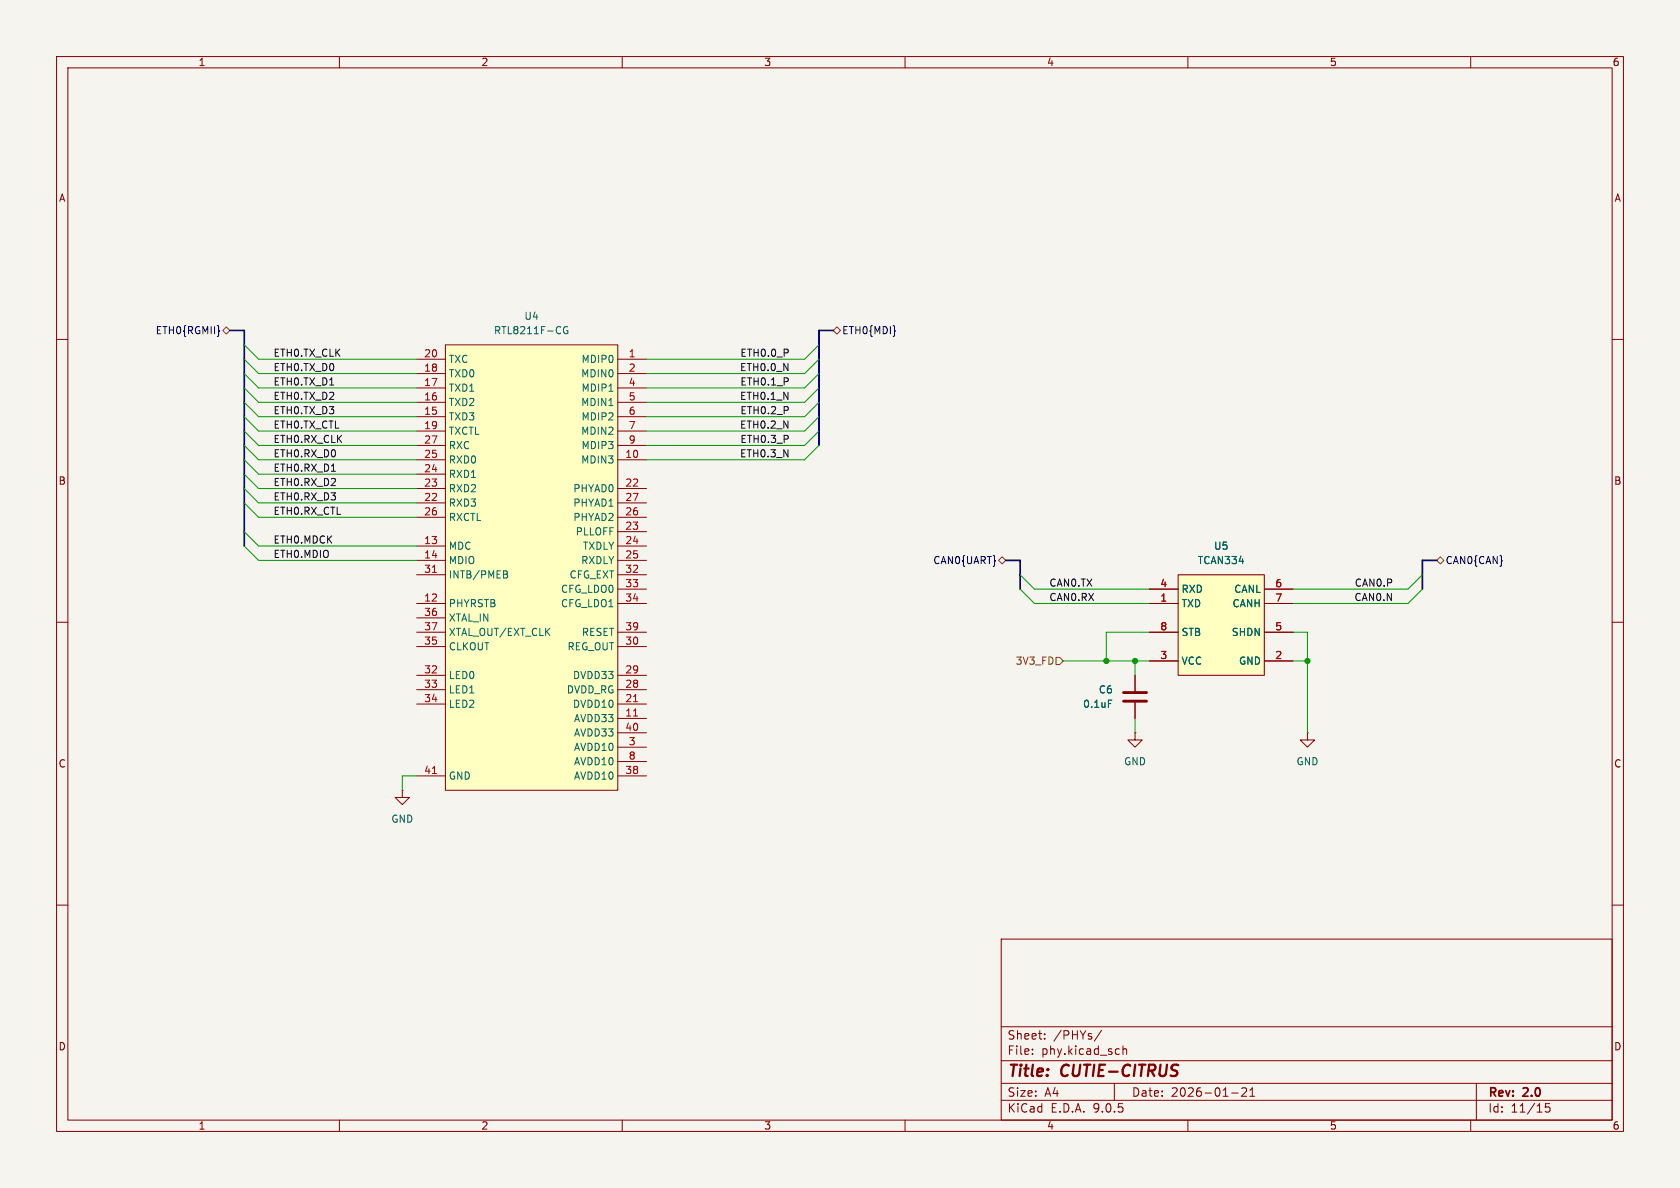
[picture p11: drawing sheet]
<svg xmlns="http://www.w3.org/2000/svg" width="297mm" height="210mm" viewBox="0 0 297 210" stroke-linecap="round" stroke-linejoin="round" font-family="sans-serif">
<path d="M0 0h297v210h-297z" fill="#f5f4ef" stroke="#f5f4ef" stroke-width=".18"/>
<g fill="none" stroke="#840000" stroke-width=".18">
<path d="M10 10h277v190h-277zM12 12h273v186h-273zM60 10v2M110 10v2M160 10v2M210 10v2M260 10v2M10 60h2M285 60h2M10 110h2M285 110h2M10 160h2"/>
<path d="M177 166h108v32h-108zM285 160h2M60 198v2M110 198v2M160 198v2M177 194.5h108M177 191.5h108M177 187.5h108M177 181.5h108M182.5 186.3v.1M182.5 185.5v.1M184.7 183.6v.1"/>
<path d="M184.7 182.8v.1M194.7 182.1l-1.2 2M197 191.5v3M198.5 184.9v1.5M198.5 185.5l.2-.1 .4 .1 .1 .9M210 198v2M217.7 193.2h1.2M219.5 192.4l.6-.1 .2 .1 .1 .3-.9 1.1h.9M221 193.8h.8M221 192.7l.4-.4v1.5M260 198v2M261 191.5v6.5"/>
<path d="M274 195.1h-.8v.7l.2-.1h.5l.1 .3v.5l-.3 .1-.5-.1"/>
</g>
<path d="M208.3 101.6h15.2v17.8h-15.2z" fill="#ffffc2"/>
<path d="M203.2 104.1h5.1M203.2 106.7h5.1M203.2 111.8h5.1M203.2 116.8h5.1M208.3 101.6h15.2v17.8h-15.2zM223.5 104.1h5.1M223.5 106.7h5.1M223.5 111.8h5.1M223.5 116.8h5.1" fill="none" stroke="#840000" stroke-width=".18"/>
<path d="M78.7 61h30.5v78.7h-30.5z" fill="#ffffc2"/>
<g fill="none" stroke="#840000" stroke-width=".18">
<path d="M73.7 63.5h5M73.7 66h5M73.7 68.6h5M73.7 71.1h5M73.7 73.7h5M73.7 76.2h5M73.7 78.7h5M78.7 61h30.5v78.7h-30.5zM109.2 63.5h5.1M109.2 66h5.1M109.2 68.6h5.1M109.2 71.1h5.1"/>
<path d="M109.2 73.7h5.1M109.2 76.2h5.1M109.2 78.7h5.1M73.7 81.3h5M73.7 83.8h5M73.7 86.4h5M73.7 88.9h5M73.7 91.4h5M73.7 96.5h5M73.7 99.1h5M109.2 81.3h5.1M109.2 86.4h5.1"/>
<path d="M109.2 88.9h5.1M109.2 91.4h5.1M109.2 96.5h5.1M109.2 99.1h5.1M109.2 94h5.1M73.7 101.6h5M73.7 106.7h5M73.7 109.2h5M73.7 111.8h5M73.7 114.3h5M73.7 119.4h5M109.2 101.6h5.1"/>
<path d="M109.2 106.7h5.1M109.2 111.8h5.1M109.2 114.3h5.1M109.2 119.4h5.1M109.2 104.1h5.1M200.7 119.4v2.8M203.2 106.7h5.1M203.2 111.8h5.1M203.2 104.1h5.1M203.2 116.8h5.1M223.5 106.7h5.1M223.5 111.8h5.1"/>
<path d="M223.5 104.1h5.1M223.5 116.8h5.1M71.1 139.7v1.3h1.3l-1.3 1.2-1.3-1.2h1.3M71.1 139.7h.1M73.7 121.9h5M73.7 124.5h5M73.7 137.2h5M109.2 121.9h5.1M109.2 124.5h5.1M109.2 137.2h5.1M109.2 127h5.1M109.2 129.5h5.1"/>
<path d="M109.2 132.1h5.1M109.2 134.6h5.1M200.7 129.5v1.3h1.2l-1.2 1.3-1.3-1.3h1.3M200.7 129.5h.1M200.7 124.2v2.8M231.1 129.5v1.3h1.3l-1.3 1.3-1.2-1.3h1.2M231.1 129.5h.1"/>
</g>
<path d="M100.3 57.8a.59 .59 0 0 0-.7 .6 .59 .59 0 0 0 .7 .5l.1-.4h-.3M89 100.9l.6 .1 .1 .3-.3 .2M89 101.5h.4M89.4 101.5l.3 .3v.3l-.7 .1M196 123.8h.6" fill="none" stroke="#006464" stroke-width=".18"/>
<path d="M76.4 101.2h.8M76.4 136.7h.8M112 124h.7M112 126.6h.7" fill="none" stroke="#a90000" stroke-width=".18"/>
<path d="M198.6 122.4h4.1M198.6 124h4.1" fill="none" stroke="#840000" stroke-width=".51"/>
<path d="M38.7 58.5h.1l-.1 .1M158.2 58.5h.1l-.1 .1" fill="none" stroke="#000084" stroke-width=".18"/>
<path d="M39.4 58.4l.6-.6 .6 .6-.6 .7zM147.3 58.4l.7-.6 .6 .6-.6 .7zM176.5 99.1l.7-.7 .6 .7-.6 .6zM254 99.1l.6-.7 .7 .7-.7 .6zM186.7 116.2h.6l.7 .6-.7 .7h-.6z" fill="none" stroke="#725600" stroke-width=".18"/>
<path d="M58.6 83.3h.7" fill="none" stroke="#0f0f0f" stroke-width=".18"/>
<path d="M40.6 58.4h2.6v38.1M147.3 58.4h-2.5v20.3M177.8 99.1h2.5v5M254 99.1h-2.5v5" fill="none" stroke="#000084" stroke-width=".3"/>
<g fill="none" stroke="#009600" stroke-width=".18">
<path d="M43.2 63.5l2.5 2.5h28M43.2 66l2.5 2.6h28M43.2 76.2l2.5 2.5h28M43.2 78.7l2.5 2.6h28M43.2 71.1l2.5 2.6h28M43.2 73.7l2.5 2.5h28M43.2 61l2.5 2.5h28M43.2 68.6l2.5 2.5h28M144.8 63.5l-2.6 2.5h-27.9M144.8 66l-2.6 2.6h-27.9M144.8 76.2l-2.6 2.5h-27.9M144.8 78.7l-2.6 2.6h-27.9"/>
<path d="M144.8 71.1l-2.6 2.6h-27.9M144.8 73.7l-2.6 2.5h-27.9M144.8 61l-2.6 2.5h-27.9M144.8 68.6l-2.6 2.5h-27.9M43.2 83.8l2.5 2.6h28M43.2 81.3l2.5 2.5h28M43.2 96.5l2.5 2.6h28M43.2 94l2.5 2.5h28M43.2 88.9l2.5 2.5h28M43.2 86.4l2.5 2.5h28M180.3 104.1l2.6 2.6h20.3M180.3 101.6l2.6 2.5h20.3"/>
<path d="M188 116.8h15.2M200.7 116.8v2.6M203.2 111.8h-7.6v5M228.6 116.8h2.5M228.6 111.8h2.5v17.7M251.5 104.1l-2.6 2.6h-20.3M251.5 101.6l-2.6 2.5h-20.3M73.7 137.2h-2.6v2.5M200.7 127v2.5"/>
</g>
<g fill="#009600" stroke="#009600" stroke-width=".18">
<circle cx="200.7" cy="116.8" r=".46"/>
<circle cx="195.6" cy="116.8" r=".46"/>
<circle cx="231.1" cy="116.8" r=".46"/>
</g>
<g font-size="2.8" fill="#840000">
<text x="178" y="190.9">Title:</text>
<text x="187.7" y="190.9">CUTIE-CITRUS</text>
</g>
<g font-size="2.1" fill="#840000">
<text x="178" y="184">Sheet:</text>
<text x="186.2" y="184">/PHYs/</text>
<text x="178" y="186.7">File:</text>
<text x="184.1" y="186.7">phy.kicad_sch</text>
<text x="178" y="196.9">KiCad</text>
<text x="178" y="194.1">Size:</text>
<text x="184.7" y="194.1">A4</text>
<text x="185.7" y="196.9">E.D.A.</text>
<text x="193.3" y="196.9">9.0.5</text>
<text x="200" y="194.1">Date:</text>
<text x="207" y="194.1">2026-01-21</text>
<text x="263" y="194.3">Rev:</text>
<text x="263" y="196.9">Id:</text>
<text x="267.1" y="196.9">11/15</text>
<text x="269.4" y="194.3">2.0</text>
</g>
<g font-size="1.8" fill="#840000">
<text x="35" y="11.9">1</text>
<text x="85" y="11.9">2</text>
<text x="135" y="11.9">3</text>
<text x="185" y="11.9">4</text>
<text x="235" y="11.9">5</text>
<text x="285" y="11.9">6</text>
<text x="10.3" y="35.9">A</text>
<text x="285.3" y="35.9">A</text>
<text x="10.3" y="85.9">B</text>
<text x="285.3" y="85.9">B</text>
<text x="10.3" y="135.9">C</text>
<text x="285.3" y="135.9">C</text>
<text x="10.3" y="185.9">D</text>
<text x="285.3" y="185.9">D</text>
<text x="35" y="199.9">1</text>
<text x="85" y="199.9">2</text>
<text x="135" y="199.9">3</text>
<text x="185" y="199.9">4</text>
<text x="235" y="199.9">5</text>
<text x="285" y="199.9">6</text>
</g>
<g font-size="1.8" fill="#000084">
<text x="27.4" y="59.3">ETH0{RGMII}</text>
<text x="148.8" y="59.3">ETH0{MDI}</text>
<text x="164.9" y="99.9">CAN0{UART}</text>
<text x="255.5" y="99.9">CAN0{CAN}</text>
</g>
<g font-size="1.8" fill="#006464">
<text x="87.2" y="59.3">RTL8211F-CG</text>
<text x="92.6" y="56.7">U4</text>
<text x="79.2" y="64.4">TXC</text>
<text x="102.7" y="64.4">MDIP0</text>
<text x="79.2" y="66.9">TXD0</text>
<text x="79.2" y="69.4">TXD1</text>
<text x="79.2" y="72">TXD2</text>
<text x="102.6" y="66.9">MDIN0</text>
<text x="102.6" y="72">MDIN1</text>
<text x="102.7" y="69.4">MDIP1</text>
<text x="79.2" y="74.5">TXD3</text>
<text x="79.2" y="77.1">TXCTL</text>
<text x="102.6" y="77.1">MDIN2</text>
<text x="102.7" y="74.5">MDIP2</text>
<text x="79.2" y="79.6">RXC</text>
<text x="79.2" y="82.1">RXD0</text>
<text x="102.6" y="82.1">MDIN3</text>
<text x="102.7" y="79.6">MDIP3</text>
<text x="79.2" y="84.7">RXD1</text>
<text x="79.2" y="87.2">RXD2</text>
<text x="79.2" y="89.8">RXD3</text>
<text x="101.3" y="87.2">PHYAD0</text>
<text x="101.3" y="89.8">PHYAD1</text>
<text x="79.2" y="92.3">RXCTL</text>
<text x="101.3" y="92.3">PHYAD2</text>
<text x="101.7" y="94.8">PLLOFF</text>
<text x="79.2" y="97.4">MDC</text>
<text x="79.2" y="99.9">MDIO</text>
<text x="102.6" y="99.9">RXDLY</text>
<text x="102.9" y="97.4">TXDLY</text>
<text x="211.7" y="99.9">TCAN334</text>
<text x="214.5" y="97.4">U5</text>
<text x="79.2" y="102.5">INTB/PMEB</text>
<text x="79.2" y="107.5">PHYRSTB</text>
<text x="99.1" y="105">CFG_LDO0</text>
<text x="99.1" y="107.5">CFG_LDO1</text>
<text x="100.6" y="102.5">CFG_EXT</text>
<text x="208.8" y="105">RXD</text>
<text x="208.8" y="107.5">TXD</text>
<text x="217.8" y="107.5">CANH</text>
<text x="218.1" y="105">CANL</text>
<text x="79.2" y="110.1">XTAL_IN</text>
<text x="79.2" y="112.6">XTAL_OUT/EXT_CLK</text>
<text x="102.8" y="112.6">RESET</text>
<text x="208.8" y="112.6">STB</text>
<text x="217.7" y="112.6">SHDN</text>
<text x="79.2" y="115.2">CLKOUT</text>
<text x="100.2" y="115.2">REG_OUT</text>
<text x="208.8" y="117.7">VCC</text>
<text x="218.9" y="117.7">GND</text>
<text x="79.2" y="120.2">LED0</text>
<text x="79.2" y="122.8">LED1</text>
<text x="79.2" y="125.3">LED2</text>
<text x="100.1" y="122.8">DVDD_RG</text>
<text x="101.2" y="120.2">DVDD33</text>
<text x="101.2" y="125.3">DVDD10</text>
<text x="191.4" y="125.3">0.1uF</text>
<text x="194.2" y="122.8">C6</text>
<text x="101.4" y="127.9">AVDD33</text>
<text x="101.4" y="130.4">AVDD33</text>
<text x="101.4" y="132.9">AVDD10</text>
<text x="101.4" y="135.5">AVDD10</text>
<text x="198.6" y="135.5">GND</text>
<text x="229.1" y="135.5">GND</text>
<text x="79.2" y="138">GND</text>
<text x="101.4" y="138">AVDD10</text>
<text x="69.1" y="145.6">GND</text>
</g>
<g font-size="1.8" fill="#0f0f0f">
<text x="48.3" y="63.2">ETH0.TX_CLK</text>
<text x="48.3" y="65.7">ETH0.TX_D0</text>
<text x="130.7" y="65.7">ETH0.0_N</text>
<text x="130.8" y="63.2">ETH0.0_P</text>
<text x="48.3" y="70.8">ETH0.TX_D2</text>
<text x="48.3" y="68.2">ETH0.TX_D1</text>
<text x="130.7" y="70.8">ETH0.1_N</text>
<text x="130.8" y="68.2">ETH0.1_P</text>
<text x="48.3" y="73.3">ETH0.TX_D3</text>
<text x="48.3" y="75.9">ETH0.TX_CTL</text>
<text x="130.7" y="75.9">ETH0.2_N</text>
<text x="130.8" y="73.3">ETH0.2_P</text>
<text x="48.3" y="80.9">ETH0.RX_D0</text>
<text x="48.3" y="83.5">ETH0.RX_D1</text>
<text x="48.3" y="78.4">ETH0.RX_CLK</text>
<text x="130.7" y="80.9">ETH0.3_N</text>
<text x="130.8" y="78.4">ETH0.3_P</text>
<text x="48.3" y="88.6">ETH0.RX_D3</text>
<text x="48.3" y="86">ETH0.RX_D2</text>
<text x="48.3" y="91.1">ETH0.RX_CTL</text>
<text x="48.3" y="98.7">ETH0.MDIO</text>
<text x="48.3" y="96.2">ETH0.MDCK</text>
<text x="185.4" y="103.8">CAN0.TX</text>
<text x="185.4" y="106.3">CAN0.RX</text>
<text x="239.3" y="106.3">CAN0.N</text>
<text x="239.4" y="103.8">CAN0.P</text>
</g>
<g font-size="1.8" fill="#a90000">
<text x="74.9" y="63.2">20</text>
<text x="74.9" y="65.8">18</text>
<text x="111.1" y="63.2">1</text>
<text x="111.1" y="65.8">2</text>
<text x="74.9" y="68.3">17</text>
<text x="74.9" y="70.9">16</text>
<text x="111.1" y="68.3">4</text>
<text x="111.1" y="70.9">5</text>
<text x="74.9" y="73.4">15</text>
<text x="74.9" y="75.9">19</text>
<text x="111.1" y="73.4">6</text>
<text x="111.1" y="75.9">7</text>
<text x="74.9" y="78.5">27</text>
<text x="74.9" y="81">25</text>
<text x="74.9" y="83.6">24</text>
<text x="110.4" y="81">10</text>
<text x="111.1" y="78.5">9</text>
<text x="74.9" y="86.1">23</text>
<text x="74.9" y="88.6">22</text>
<text x="110.4" y="86.1">22</text>
<text x="110.4" y="88.6">27</text>
<text x="74.9" y="91.2">26</text>
<text x="110.4" y="91.2">26</text>
<text x="110.4" y="93.7">23</text>
<text x="74.9" y="96.3">13</text>
<text x="74.9" y="98.8">14</text>
<text x="74.9" y="101.3">31</text>
<text x="110.4" y="96.3">24</text>
<text x="110.4" y="98.8">25</text>
<text x="110.4" y="101.3">32</text>
<text x="74.9" y="106.4">12</text>
<text x="110.4" y="103.9">33</text>
<text x="110.4" y="106.4">34</text>
<text x="205" y="103.9">4</text>
<text x="205" y="106.4">1</text>
<text x="225.4" y="103.9">6</text>
<text x="225.4" y="106.4">7</text>
<text x="74.9" y="109">36</text>
<text x="74.9" y="111.5">37</text>
<text x="110.4" y="111.5">39</text>
<text x="205" y="111.5">8</text>
<text x="225.4" y="111.5">5</text>
<text x="74.9" y="114">35</text>
<text x="74.9" y="119.1">32</text>
<text x="110.4" y="114">30</text>
<text x="110.4" y="119.1">29</text>
<text x="205" y="116.6">3</text>
<text x="225.4" y="116.6">2</text>
<text x="74.9" y="121.7">33</text>
<text x="74.9" y="124.2">34</text>
<text x="110.4" y="121.7">28</text>
<text x="110.4" y="124.2">21</text>
<text x="110.4" y="126.7">11</text>
<text x="110.4" y="129.3">40</text>
<text x="111.1" y="131.8">3</text>
<text x="74.9" y="136.9">41</text>
<text x="110.4" y="136.9">38</text>
<text x="111.1" y="134.4">8</text>
</g>
<text font-size="1.8" fill="#725600" x="179.5" y="117.7">3V3_FD</text>
</svg>
